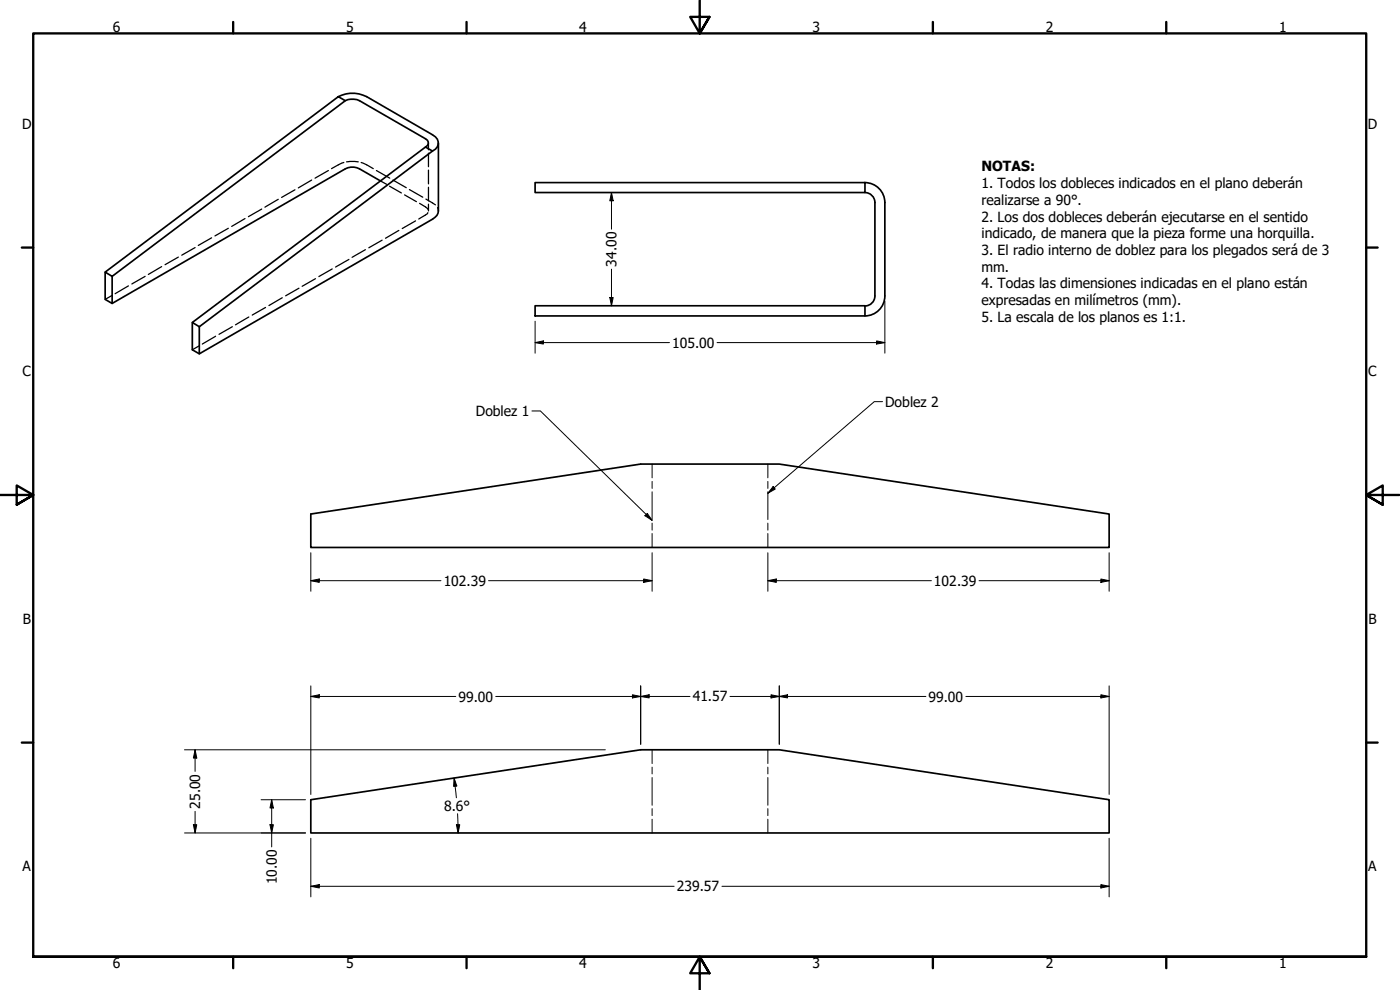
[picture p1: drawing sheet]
<svg xmlns="http://www.w3.org/2000/svg" width="420mm" height="297mm" viewBox="0 0 420 297" stroke-linecap="round" stroke-linejoin="round" font-family="sans-serif">
<!-- layer: Hidden (ANSI) -->
<g fill="none" stroke="#000" stroke-width=".38">
<path d="M83.5 59.8l-4 2.4M88.5 56.9l-4 2.3M93.5 54l-4 2.4M98.6 51.2l-4 2.3M103.2 48.8l-3.7 1.8M104 48.6h3.5M108.4 48.8l3.6 1.8M113 51.2l4 2.3M114.2 54.3l1.8 1M116.9 55.9l3.6 2M117.9 54l4 2.3M121.4 58.5l3.6 2"/>
<path d="M122.9 56.9l4 2.3M127.8 59.7l2.9 1.8M128.6 42.9v2M128.6 46v4M128.6 51v4.2M128.6 56.2v4M48.5 80l-4 2.3M53.5 77.1l-4 2.3M58.5 74.3l-4 2.3M63.5 71.4l-4 2.2M68.5 68.5l-4 2.3M73.5 65.6l-4 2.3"/>
<path d="M78.5 62.7l-4 2.3M104.7 77.8l-4 2.3M109.7 74.9l-4 2.3M114.7 72.1l-4 2.2M119.7 69.1l-4 2.4M124.7 66.3l-4 2.3M125.9 61l1.8 1.1 .7 .7M128.4 63.8l-.1 .3-2.6 1.6M128.6 61.3v2M131.3 62.3l.3 1M33.5 88.7l-1.9 1.1M38.5 85.8l-4 2.3"/>
<path d="M43.6 82.9l-4 2.3M69.7 98l-4 2.3M74.7 95.1l-4 2.4M79.7 92.3l-4 2.2M84.7 89.3l-4 2.4M89.7 86.5l-4 2.3M94.7 83.6l-4 2.3M99.7 80.7l-4 2.3M59.7 103.8l-2 1.2M64.7 100.9l-4 2.3"/>
</g>
<!-- layer: Visible (ANSI) -->
<g fill="none" stroke="#000" stroke-width=".51">
<path d="M101.5 29a9.2 9.2 0 0 1 8.5 0l19.8 11.4a2.59 2.59 0 0 1 1.7 2.5 2.59 2.59 0 0 1-1.7 2.4M103.6 30.2a5.1 5.1 0 0 1 4.3 0l19.8 11.4a1.32 1.32 0 0 1 .9 1.3 1.32 1.32 0 0 1-.9 1.2M114.2 54.3l-6.3-3.6a4.5 4.5 0 0 0-4.3 0l-69.9 40.3M131.6 42.9v20.4a2.96 2.96 0 0 1-1.8 2.5l-70 40.4-2.1-1.2v-8.2M160.6 54.8h99v3h-99zM259.6 57.8a3 3 0 0 1 3 3v28a3 3 0 0 1-3 3M259.6 54.8a6 6 0 0 1 6 6v28a6 6 0 0 1-6 6M31.6 81.6l69.9-52.6 2.1 1.2-69.9 52.7zM31.6 81.6v8.2l2.1 1.2v-8.1M57.7 96.8l70-52.7 2.1 1.2-70 52.7zM59.8 98v8.2M160.6 91.7h99v3.1h-99z"/>
<path d="M93.3 154.2l99-15h41.6l99 15v10.1h-239.6zM93.3 240l99-15h41.6l99 15v9.9h-239.6z"/>
</g>
<!-- layer: Bend Centerline (ANSI) -->
<g fill="none" stroke="#000" stroke-width=".3">
<path d="M195.7 139.2v4.2M230.4 139.2v4.2M195.7 144.4v2.1M195.7 147.6v8.3M195.7 157v2.1M230.4 144.4v2.1M230.4 147.6v8.3M230.4 157v2.1M195.7 160.1v4.2M230.4 160.1v4.2M195.7 225v4.1M195.7 230.2v2"/>
<path d="M195.7 233.3v8.3M230.4 225v4.1M230.4 230.2v2M230.4 233.3v8.3M195.7 242.6v2.1M195.7 245.8v4.1M230.4 242.6v2.1M230.4 245.8v4.1"/>
</g>
<!-- layer: Border (ANSI) -->
<g fill="none" stroke="#000" stroke-width=".7">
<path d="M70 6.6v3.4M140 6.6v3.4M210 0v10l-2.9-4.9h5.8l-2.9 4.9 2.9-4.9M280 6.6v3.4M350 6.6v3.4M6.5 74.3h3.5M410 74.3h3.4M0 148.5h10l-5-2.8v5.7l5-2.9-5 2.9M420 148.5h-10l5-2.8v5.7l-5-2.9 5 2.9M6.5 222.8h3.5M410 222.8h3.4M10 287.1v-277.1h400v277.1h-400h400"/>
<path d="M70 287.1v3.4M140 287.1v3.4M212.9 292l-2.9-4.9 2.9 4.9h-5.8l2.9-4.9v9.9M280 287.1v3.4M350 287.1v3.4"/>
</g>
<!-- layer: Dimension (ANSI) -->
<g fill="none" stroke="#000" stroke-width=".3">
<path d="M183.5 57.8l.5 2.4h-1zM183.5 57.8v11M160.6 96.4v9.6M183 89.3h1l-.5 2.4zM183.5 80.8v10.9M265.6 90.3v15.7M160.6 102.8l2.5-.5v.9zM160.6 102.8h40.3M215.2 102.8h50.4M263.1 102.3l2.5 .5-2.5 .4zM93.3 174.2l2.5-.5v1zM93.3 165.8v11.6"/>
<path d="M93.3 174.2h39M146.6 174.2h49.1M193.2 173.7l2.5 .5-2.5 .5zM195.7 165.8v11.6M230.4 174.2l2.6-.5v1zM230.4 174.2h49.1M230.4 165.8v11.6M293.8 174.2h39.1M330.4 173.7l2.5 .5-2.5 .5zM332.9 165.8v11.6M93.3 209l2.5-.5v.9zM93.3 205.8v32.6"/>
<path d="M93.3 209h43.5M148.8 209h58.3M189.8 208.5l2.5 .5-2.5 .4zM192.3 209l2.5-.5v.9zM192.3 205.8v17.5M219.1 209h58.8M231.4 208.5l2.5 .5-2.5 .4zM233.9 209l2.4-.5v.9zM233.9 205.8v17.5M289.9 209h43M330.4 208.5l2.5 .5-2.5 .4zM332.9 205.8v32.6"/>
<path d="M55.4 225h126.3M58.5 225l.6 2.4h-1.1zM58.5 225v6.4M78.4 240h13.3M81.5 240l.5 2.4h-1zM81.5 240v14.1M136.3 233.4l.8 2.4-1 .2zM136.3 233.4l.7 6M55.4 249.9h36.3M58 247.4h1.1l-.6 2.5zM58.5 243.4v6.5M81 247.4h1l-.5 2.5z"/>
<path d="M93.3 251.5v17.6M137 247.4h1l-.5 2.5zM137.3 244.1l.2 5.8M332.9 251.5v17.6M93.3 265.9l2.5-.5v1zM93.3 265.9h109M216.7 265.9h116.2M330.4 265.4l2.5 .5-2.5 .5z"/>
</g>
<g fill="#000">
<path d="M183.5 57.8l.5 2.4h-1zM183 89.3h1l-.5 2.4zM160.6 102.8l2.5-.5v.9zM263.1 102.3l2.5 .5-2.5 .4zM93.3 174.2l2.5-.5v1zM193.2 173.7l2.5 .5-2.5 .5zM230.4 174.2l2.6-.5v1zM330.4 173.7l2.5 .5-2.5 .5zM93.3 209l2.5-.5v.9zM189.8 208.5l2.5 .5-2.5 .4zM192.3 209l2.5-.5v.9zM231.4 208.5l2.5 .5-2.5 .4z"/>
<path d="M233.9 209l2.4-.5v.9zM330.4 208.5l2.5 .5-2.5 .4zM58.5 225l.6 2.4h-1.1zM136.3 233.4l.8 2.4-1 .2zM58 247.4h1.1l-.6 2.5zM81 247.4h1l-.5 2.5zM81.5 240l.5 2.4h-1zM137 247.4h1l-.5 2.5zM93.3 265.9l2.5-.5v1zM330.4 265.4l2.5 .5-2.5 .5z"/>
</g>
<!-- layer: Symbol (ANSI) -->
<path d="M159.6 123.3h2.6l33.5 32.8M264.9 120.5h-2.5l-32 27.5M194.2 154l1.5 2.1-2.2-1.4zM232 146l.7 .7-2.3 1.3z" fill="none" stroke="#000" stroke-width=".3"/>
<path d="M194.2 154l1.5 2.1-2.2-1.4zM232 146l.7 .7-2.3 1.3z" fill="#000"/>
<g font-size="4.2">
<text x="33.8" y="9.6">6</text>
<text x="103.9" y="9.6">5</text>
<text x="173.9" y="9.6">4</text>
<text x="243.8" y="9.6">3</text>
<text x="313.9" y="9.6">2</text>
<text x="383.9" y="9.6">1</text>
<text x="6.7" y="38.7">D</text>
<text x="410.5" y="38.7">D</text>
<text x="294.6" y="51.4">NOTAS:</text>
<text x="294.6" y="56.4">1. Todos los dobleces indicados en el plano deberán</text>
<text x="294.6" y="61.5">realizarse a 90°.</text>
<text x="294.6" y="66.5">2. Los dos dobleces deberán ejecutarse en el sentido</text>
<text x="294.6" y="71.5">indicado, de manera que la pieza forme una horquilla.</text>
<text x="294.6" y="76.5">3. El radio interno de doblez para los plegados será de 3</text>
<text x="185" y="80" transform="rotate(-90 185 80)">34.00</text>
<text x="294.6" y="81.5">mm.</text>
<text x="294.6" y="86.5">4. Todas las dimensiones indicadas en el plano están</text>
<text x="294.6" y="91.6">expresadas en milímetros (mm).</text>
<text x="294.6" y="96.6">5. La escala de los planos es 1:1.</text>
<text x="201.7" y="104.3">105.00</text>
<text x="6.8" y="113">C</text>
<text x="410.7" y="113">C</text>
<text x="142.8" y="124.9">Doblez 1</text>
<text x="265.7" y="122">Doblez 2</text>
<text x="133.2" y="175.8">102.39</text>
<text x="280.3" y="175.8">102.39</text>
<text x="6.9" y="187.2">B</text>
<text x="410.7" y="187.2">B</text>
<text x="137.6" y="210.5">99.00</text>
<text x="207.9" y="210.4">41.57</text>
<text x="278.6" y="210.5">99.00</text>
<text x="60.1" y="242.6" transform="rotate(-90 60.1 242.6)">25.00</text>
<text x="133.3" y="243.3">8.6°</text>
<text x="6.8" y="261.4">A</text>
<text x="410.7" y="261.4">A</text>
<text x="83.1" y="265.4" transform="rotate(-90 83.1 265.4)">10.00</text>
<text x="203.1" y="267.4">239.57</text>
<text x="33.8" y="290.5">6</text>
<text x="103.9" y="290.5">5</text>
<text x="173.9" y="290.5">4</text>
<text x="243.8" y="290.5">3</text>
<text x="313.9" y="290.5">2</text>
<text x="383.9" y="290.5">1</text>
</g>
</svg>
